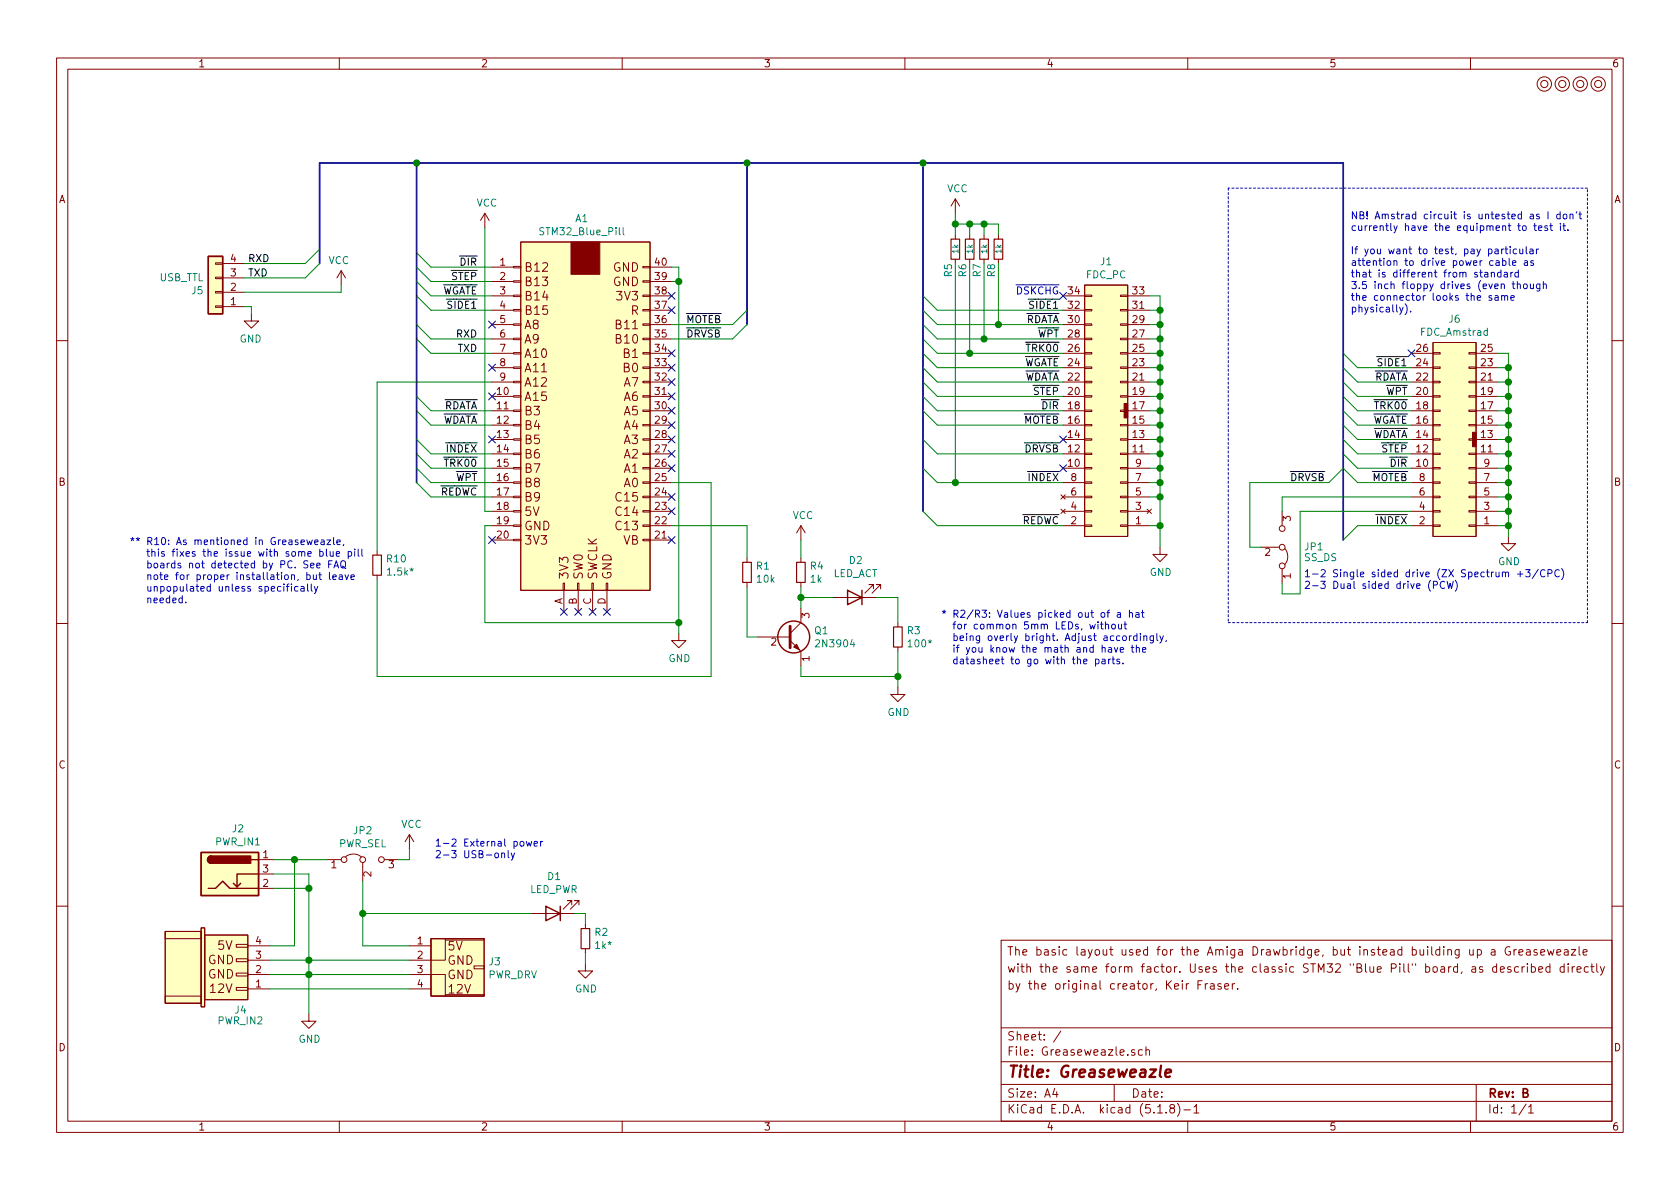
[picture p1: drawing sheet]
EESchema Schematic File Version 4
EELAYER 30 0
EELAYER END
$Descr A4 11693 8268
encoding utf-8
Sheet 1 1
Title "Greaseweazle"
Date ""
Rev "B"
Comp ""
Comment1 ""
Comment2 "by the original creator, Keir Fraser."
Comment3 "with the same form factor. Uses the classic STM32 \"Blue Pill\" board, as described directly"
Comment4 "The basic layout used for the Amiga Drawbridge, but instead building up a Greaseweazle"
$EndDescr
$Comp
L floppy:FDC J1
U 1 1
P 7700 2850
F 0 "J1" H 7700 3890 50  0000 C CNN
F 1 "FDC_PC" H 7700 3799 50  0000 C CNN
F 2 "Connector_IDC:IDC-Header_2x17_P2.54mm_Vertical" H 7800 2850 50  0001 C CNN
F 3 "~" H 7800 2850 50  0001 C CNN
	1    7700 2850
	1    0    0    -1  
$EndComp
$Comp
L power:GND #PWR0101
U 1 1
P 8075 3800
F 0 "#PWR0101" H 8075 3550 50  0001 C CNN
F 1 "GND" H 8080 3627 50  0000 C CNN
F 2 "" H 8075 3800 50  0001 C CNN
F 3 "" H 8075 3800 50  0001 C CNN
	1    8075 3800
	1    0    0    -1  
$EndComp
Wire Wire Line
	8075 3800 8075 3650
Wire Wire Line
	8075 3650 8000 3650
Wire Wire Line
	8075 3650 8075 3450
Wire Wire Line
	8075 3450 8000 3450
Connection ~ 8075 3650
Wire Wire Line
	8000 3350 8075 3350
Wire Wire Line
	8075 3350 8075 3450
Connection ~ 8075 3450
Wire Wire Line
	8000 3250 8075 3250
Wire Wire Line
	8075 3250 8075 3350
Connection ~ 8075 3350
Wire Wire Line
	8000 3150 8075 3150
Wire Wire Line
	8075 3150 8075 3250
Connection ~ 8075 3250
Wire Wire Line
	8000 3050 8075 3050
Wire Wire Line
	8075 3050 8075 3150
Connection ~ 8075 3150
Wire Wire Line
	8000 2950 8075 2950
Wire Wire Line
	8075 2950 8075 3050
Connection ~ 8075 3050
Wire Wire Line
	8000 2850 8075 2850
Wire Wire Line
	8075 2850 8075 2950
Connection ~ 8075 2950
Wire Wire Line
	8000 2750 8075 2750
Wire Wire Line
	8075 2750 8075 2850
Connection ~ 8075 2850
Wire Wire Line
	8075 2750 8075 2650
Wire Wire Line
	8075 2650 8000 2650
Connection ~ 8075 2750
Wire Wire Line
	8075 2650 8075 2550
Wire Wire Line
	8075 2550 8000 2550
Connection ~ 8075 2650
Wire Wire Line
	8075 2550 8075 2450
Wire Wire Line
	8075 2450 8000 2450
Connection ~ 8075 2550
Wire Wire Line
	8075 2450 8075 2350
Wire Wire Line
	8075 2350 8000 2350
Connection ~ 8075 2450
Wire Wire Line
	8075 2350 8075 2250
Wire Wire Line
	8075 2250 8000 2250
Connection ~ 8075 2350
Wire Wire Line
	8075 2250 8075 2150
Wire Wire Line
	8075 2150 8000 2150
Connection ~ 8075 2250
Wire Wire Line
	8075 2150 8075 2050
Wire Wire Line
	8075 2050 8000 2050
Connection ~ 8075 2150
$Comp
L power:VCC #PWR0103
U 1 1
P 3375 1575
F 0 "#PWR0103" H 3375 1425 50  0001 C CNN
F 1 "VCC" H 3390 1748 50  0000 C CNN
F 2 "" H 3375 1575 50  0001 C CNN
F 3 "" H 3375 1575 50  0001 C CNN
	1    3375 1575
	1    0    0    -1  
$EndComp
Text Label 7375 2150 2    50   ~ 0
~SIDE1
Text Label 7375 2250 2    50   ~ 0
~RDATA
Text Label 7375 2350 2    50   ~ 0
~WPT
Text Label 7375 2450 2    50   ~ 0
~TRK00
Text Label 7375 2550 2    50   ~ 0
~WGATE
Text Label 7375 2650 2    50   ~ 0
~WDATA
Text Label 7375 2750 2    50   ~ 0
~STEP
Text Label 7375 2850 2    50   ~ 0
~DIR
Text Label 7375 2950 2    50   ~ 0
~MOTEB
Text Label 7375 3150 2    50   ~ 0
~DRVSB
Text Label 7375 3350 2    50   ~ 0
~INDEX
Text Label 7375 3650 2    50   ~ 0
~REDWC
Entry Wire Line
	6425 2050 6525 2150
Entry Wire Line
	6425 2150 6525 2250
Entry Wire Line
	6425 2250 6525 2350
Entry Wire Line
	6425 2350 6525 2450
Entry Wire Line
	6425 2450 6525 2550
Entry Wire Line
	6425 2550 6525 2650
Entry Wire Line
	6425 2650 6525 2750
Entry Wire Line
	6425 2750 6525 2850
Entry Wire Line
	6425 2850 6525 2950
Entry Wire Line
	6425 3050 6525 3150
Entry Wire Line
	6425 3250 6525 3350
Entry Wire Line
	6425 3550 6525 3650
Text Label 4775 2350 0    50   ~ 0
~DRVSB
Text Label 3325 3150 2    50   ~ 0
~INDEX
Text Label 3325 3450 2    50   ~ 0
~REDWC
$Comp
L mounting:Mounting M1
U 1 1
P 10750 575
F 0 "M1" H 10750 675 50  0001 C CNN
F 1 "Mounting" H 10750 500 50  0001 C CNN
F 2 "mounting:M3_pin" H 10750 575 50  0001 C CNN
F 3 "~" H 10750 575 50  0001 C CNN
	1    10750 575 
	1    0    0    -1  
$EndComp
$Comp
L mounting:Mounting M2
U 1 1
P 10875 575
F 0 "M2" H 10875 675 50  0001 C CNN
F 1 "Mounting" H 10875 500 50  0001 C CNN
F 2 "mounting:M3_pin" H 10875 575 50  0001 C CNN
F 3 "~" H 10875 575 50  0001 C CNN
	1    10875 575 
	1    0    0    -1  
$EndComp
$Comp
L mounting:Mounting M3
U 1 1
P 11000 575
F 0 "M3" H 11000 675 50  0001 C CNN
F 1 "Mounting" H 11000 500 50  0001 C CNN
F 2 "mounting:M3_pin" H 11000 575 50  0001 C CNN
F 3 "~" H 11000 575 50  0001 C CNN
	1    11000 575 
	1    0    0    -1  
$EndComp
$Comp
L mounting:Mounting M4
U 1 1
P 11125 575
F 0 "M4" H 11125 675 50  0001 C CNN
F 1 "Mounting" H 11125 500 50  0001 C CNN
F 2 "mounting:M3_pin" H 11125 575 50  0001 C CNN
F 3 "~" H 11125 575 50  0001 C CNN
	1    11125 575 
	1    0    0    -1  
$EndComp
$Comp
L floppy:Power J3
U 1 1
P 3050 6675
F 0 "J3" H 3398 6666 50  0000 L CNN
F 1 "PWR_DRV" H 3398 6575 50  0000 L CNN
F 2 "pwr_drv:PWR_DRV" H 3050 6675 50  0001 C CNN
F 3 "~" H 3050 6675 50  0001 C CNN
	1    3050 6675
	1    0    0    -1  
$EndComp
$Comp
L power:GND #PWR0108
U 1 1
P 2150 7050
F 0 "#PWR0108" H 2150 6800 50  0001 C CNN
F 1 "GND" H 2155 6877 50  0000 C CNN
F 2 "" H 2150 7050 50  0001 C CNN
F 3 "" H 2150 7050 50  0001 C CNN
	1    2150 7050
	1    0    0    -1  
$EndComp
$Comp
L Connector:Barrel_Jack_Switch J2
U 1 1
P 1600 6075
F 0 "J2" H 1657 6392 50  0000 C CNN
F 1 "PWR_IN1" H 1657 6301 50  0000 C CNN
F 2 "Connector_BarrelJack:BarrelJack_Horizontal" H 1650 6035 50  0001 C CNN
F 3 "~" H 1650 6035 50  0001 C CNN
	1    1600 6075
	1    0    0    -1  
$EndComp
$Comp
L Jumper:Jumper_3_Bridged12 JP2
U 1 1
P 2525 5975
F 0 "JP2" H 2525 6179 50  0000 C CNN
F 1 "PWR_SEL" H 2525 6088 50  0000 C CNN
F 2 "solder_bridge:select" H 2525 5975 50  0001 C CNN
F 3 "~" H 2525 5975 50  0001 C CNN
	1    2525 5975
	1    0    0    -1  
$EndComp
Wire Wire Line
	2525 6575 2525 6350
Wire Wire Line
	2775 5975 2850 5975
Wire Wire Line
	2850 5975 2850 5900
$Comp
L power:VCC #PWR0109
U 1 1
P 2850 5900
F 0 "#PWR0109" H 2850 5750 50  0001 C CNN
F 1 "VCC" H 2865 6073 50  0000 C CNN
F 2 "" H 2850 5900 50  0001 C CNN
F 3 "" H 2850 5900 50  0001 C CNN
	1    2850 5900
	1    0    0    -1  
$EndComp
Text Notes 3025 5975 0    50   ~ 0
1-2 External power\n2-3 USB-only
Wire Wire Line
	2525 6575 2850 6575
Wire Wire Line
	1875 6775 2150 6775
Wire Wire Line
	1900 5975 2050 5975
Wire Wire Line
	1900 6075 2150 6075
Wire Wire Line
	1900 6175 2150 6175
Connection ~ 2050 5975
Wire Wire Line
	2050 5975 2275 5975
$Comp
L Device:LED D1
U 1 1
P 3850 6350
F 0 "D1" H 3843 6095 50  0000 C CNN
F 1 "LED_PWR" H 3843 6186 50  0000 C CNN
F 2 "LED_THT:LED_D5.0mm" H 3850 6350 50  0001 C CNN
F 3 "~" H 3850 6350 50  0001 C CNN
	1    3850 6350
	-1   0    0    1   
$EndComp
Connection ~ 2525 6350
Wire Wire Line
	2525 6350 2525 6125
Wire Wire Line
	2525 6350 3700 6350
$Comp
L Device:R_Small R2
U 1 1
P 4075 6525
F 0 "R2" H 4134 6571 50  0000 L CNN
F 1 "1k*" H 4134 6480 50  0000 L CNN
F 2 "Resistor_THT:R_Axial_DIN0207_L6.3mm_D2.5mm_P10.16mm_Horizontal" H 4075 6525 50  0001 C CNN
F 3 "~" H 4075 6525 50  0001 C CNN
	1    4075 6525
	1    0    0    -1  
$EndComp
Wire Wire Line
	4075 6425 4075 6350
Wire Wire Line
	4075 6350 4000 6350
Wire Wire Line
	4075 6625 4075 6700
$Comp
L power:GND #PWR01
U 1 1
P 4075 6700
F 0 "#PWR01" H 4075 6450 50  0001 C CNN
F 1 "GND" H 4080 6527 50  0000 C CNN
F 2 "" H 4075 6700 50  0001 C CNN
F 3 "" H 4075 6700 50  0001 C CNN
	1    4075 6700
	1    0    0    -1  
$EndComp
$Comp
L Device:LED D2
U 1 1
P 5950 4150
F 0 "D2" H 5943 3895 50  0000 C CNN
F 1 "LED_ACT" H 5943 3986 50  0000 C CNN
F 2 "LED_THT:LED_D5.0mm" H 5950 4150 50  0001 C CNN
F 3 "~" H 5950 4150 50  0001 C CNN
	1    5950 4150
	-1   0    0    1   
$EndComp
$Comp
L Device:R_Small R3
U 1 1
P 6250 4425
F 0 "R3" H 6309 4471 50  0000 L CNN
F 1 "100*" H 6309 4380 50  0000 L CNN
F 2 "Resistor_THT:R_Axial_DIN0207_L6.3mm_D2.5mm_P10.16mm_Horizontal" H 6250 4425 50  0001 C CNN
F 3 "~" H 6250 4425 50  0001 C CNN
	1    6250 4425
	1    0    0    -1  
$EndComp
NoConn ~ 3925 4250
NoConn ~ 4025 4250
NoConn ~ 4125 4250
NoConn ~ 4225 4250
Text Label 4775 2250 0    50   ~ 0
~MOTEB
Text Label 3325 1850 2    50   ~ 0
~DIR
Text Label 3325 1950 2    50   ~ 0
~STEP
Text Label 3325 2950 2    50   ~ 0
~WDATA
Text Label 3325 2050 2    50   ~ 0
~WGATE
Text Label 3325 3250 2    50   ~ 0
~TRK00
Text Label 3325 3350 2    50   ~ 0
~WPT
Text Label 3325 2850 2    50   ~ 0
~RDATA
Text Label 3325 2150 2    50   ~ 0
~SIDE1
Wire Wire Line
	3375 3550 3425 3550
NoConn ~ 3425 3750
$Comp
L stm32_blue_pill:STM32_Blue_Pill A1
U 1 1
P 4075 2400
F 0 "A1" H 4050 3290 50  0000 C CNN
F 1 "STM32_Blue_Pill" H 4050 3199 50  0000 C CNN
F 2 "stm32_blue_pill:STM32_Blue_Pill" H 3525 2800 50  0001 C CNN
F 3 "~" H 3525 2800 50  0001 C CNN
	1    4075 2400
	1    0    0    -1  
$EndComp
Wire Wire Line
	3425 3650 3375 3650
Wire Wire Line
	4725 1950 4675 1950
Wire Wire Line
	4675 1850 4725 1850
Wire Wire Line
	4725 1850 4725 1950
Connection ~ 4725 1950
Wire Wire Line
	5100 2250 4675 2250
Wire Wire Line
	5100 2350 4675 2350
Wire Wire Line
	3425 1850 3000 1850
Wire Wire Line
	3425 1950 3000 1950
Wire Wire Line
	3425 2050 3000 2050
Wire Wire Line
	3425 2150 3000 2150
Wire Wire Line
	3425 2850 3000 2850
Wire Wire Line
	3425 2950 3000 2950
Wire Wire Line
	3425 3150 3000 3150
Wire Wire Line
	3425 3250 3000 3250
Wire Wire Line
	3425 3350 3000 3350
Wire Wire Line
	3425 3450 3000 3450
Entry Wire Line
	5100 2350 5200 2250
Entry Wire Line
	5100 2250 5200 2150
Entry Wire Line
	2900 1750 3000 1850
Entry Wire Line
	2900 1850 3000 1950
Entry Wire Line
	2900 1950 3000 2050
Entry Wire Line
	2900 2050 3000 2150
Entry Wire Line
	2900 2750 3000 2850
Entry Wire Line
	2900 2850 3000 2950
Entry Wire Line
	2900 3050 3000 3150
Entry Wire Line
	2900 3150 3000 3250
Entry Wire Line
	2900 3250 3000 3350
Entry Wire Line
	2900 3350 3000 3450
Wire Wire Line
	3375 1575 3375 3550
Text Label 3325 2350 2    50   ~ 0
RXD
Wire Wire Line
	3425 2350 3000 2350
Text Label 3325 2450 2    50   ~ 0
TXD
Wire Wire Line
	3425 2450 3000 2450
Entry Wire Line
	2900 2250 3000 2350
Entry Wire Line
	2900 2350 3000 2450
$Comp
L Connector_Generic:Conn_01x04 J5
U 1 1
P 1500 2025
F 0 "J5" H 1580 2017 50  0000 L CNN
F 1 "USB_TTL" H 1580 1926 50  0000 L CNN
F 2 "Connector_PinHeader_2.54mm:PinHeader_1x04_P2.54mm_Horizontal" H 1500 2025 50  0001 C CNN
F 3 "~" H 1500 2025 50  0001 C CNN
	1    1500 2025
	-1   0    0    1   
$EndComp
Text Label 1725 1825 0    50   ~ 0
RXD
Wire Wire Line
	1700 1825 2125 1825
Text Label 1725 1925 0    50   ~ 0
TXD
Wire Wire Line
	1700 1925 2125 1925
$Comp
L power:VCC #PWR0104
U 1 1
P 2375 1975
F 0 "#PWR0104" H 2375 1825 50  0001 C CNN
F 1 "VCC" H 2390 2148 50  0000 C CNN
F 2 "" H 2375 1975 50  0001 C CNN
F 3 "" H 2375 1975 50  0001 C CNN
	1    2375 1975
	-1   0    0    -1  
$EndComp
Wire Wire Line
	1700 2125 1750 2125
Wire Wire Line
	1750 2125 1750 2175
$Comp
L power:GND #PWR0105
U 1 1
P 1750 2175
F 0 "#PWR0105" H 1750 1925 50  0001 C CNN
F 1 "GND" H 1755 2002 50  0000 C CNN
F 2 "" H 1750 2175 50  0001 C CNN
F 3 "" H 1750 2175 50  0001 C CNN
	1    1750 2175
	-1   0    0    -1  
$EndComp
Wire Wire Line
	2375 1975 2375 2025
Entry Wire Line
	2225 1725 2125 1825
Entry Wire Line
	2225 1825 2125 1925
NoConn ~ 3425 2250
NoConn ~ 3425 2550
NoConn ~ 3425 2750
NoConn ~ 3425 3050
NoConn ~ 4675 3750
NoConn ~ 4675 3550
NoConn ~ 4675 3450
NoConn ~ 4675 3250
NoConn ~ 4675 3150
NoConn ~ 4675 3050
NoConn ~ 4675 2950
NoConn ~ 4675 2850
NoConn ~ 4675 2750
NoConn ~ 4675 2650
NoConn ~ 4675 2550
NoConn ~ 4675 2450
NoConn ~ 4675 2150
NoConn ~ 4675 2050
Wire Wire Line
	1700 2025 2375 2025
$Comp
L Transistor_BJT:2N3904 Q1
U 1 1
P 5475 4425
F 0 "Q1" H 5665 4471 50  0000 L CNN
F 1 "2N3904" H 5665 4380 50  0000 L CNN
F 2 "Package_TO_SOT_THT:TO-92_Inline_Wide" H 5675 4350 50  0001 L CIN
F 3 "https://www.onsemi.com/pub/Collateral/2N3903-D.PDF" H 5475 4425 50  0001 L CNN
	1    5475 4425
	1    0    0    -1  
$EndComp
$Comp
L Device:R_Small R1
U 1 1
P 5200 3975
F 0 "R1" H 5259 4021 50  0000 L CNN
F 1 "10k" H 5259 3930 50  0000 L CNN
F 2 "Resistor_THT:R_Axial_DIN0207_L6.3mm_D2.5mm_P10.16mm_Horizontal" H 5200 3975 50  0001 C CNN
F 3 "~" H 5200 3975 50  0001 C CNN
	1    5200 3975
	1    0    0    -1  
$EndComp
Wire Wire Line
	5200 3875 5200 3650
$Comp
L Device:R_Small R4
U 1 1
P 5575 3975
F 0 "R4" H 5634 4021 50  0000 L CNN
F 1 "1k" H 5634 3930 50  0000 L CNN
F 2 "Resistor_THT:R_Axial_DIN0207_L6.3mm_D2.5mm_P10.16mm_Horizontal" H 5575 3975 50  0001 C CNN
F 3 "~" H 5575 3975 50  0001 C CNN
	1    5575 3975
	1    0    0    -1  
$EndComp
Wire Wire Line
	5200 4425 5275 4425
Wire Wire Line
	5200 4075 5200 4425
Wire Wire Line
	5575 4225 5575 4150
Wire Wire Line
	5575 4150 5800 4150
Connection ~ 5575 4150
Wire Wire Line
	5575 4150 5575 4075
Wire Wire Line
	5575 4625 5575 4700
Wire Wire Line
	3375 3650 3375 4325
Wire Wire Line
	4725 1950 4725 4325
$Comp
L power:GND #PWR0102
U 1 1
P 4725 4400
F 0 "#PWR0102" H 4725 4150 50  0001 C CNN
F 1 "GND" H 4730 4227 50  0000 C CNN
F 2 "" H 4725 4400 50  0001 C CNN
F 3 "" H 4725 4400 50  0001 C CNN
	1    4725 4400
	1    0    0    -1  
$EndComp
$Comp
L power:VCC #PWR02
U 1 1
P 5575 3750
F 0 "#PWR02" H 5575 3600 50  0001 C CNN
F 1 "VCC" H 5590 3923 50  0000 C CNN
F 2 "" H 5575 3750 50  0001 C CNN
F 3 "" H 5575 3750 50  0001 C CNN
	1    5575 3750
	1    0    0    -1  
$EndComp
Wire Wire Line
	5575 3750 5575 3875
Wire Wire Line
	6250 4150 6250 4325
Wire Wire Line
	6100 4150 6250 4150
Wire Wire Line
	5575 4700 6250 4700
$Comp
L power:GND #PWR03
U 1 1
P 6250 4775
F 0 "#PWR03" H 6250 4525 50  0001 C CNN
F 1 "GND" H 6255 4602 50  0000 C CNN
F 2 "" H 6250 4775 50  0001 C CNN
F 3 "" H 6250 4775 50  0001 C CNN
	1    6250 4775
	1    0    0    -1  
$EndComp
Wire Wire Line
	6250 4525 6250 4700
Connection ~ 6250 4700
Wire Wire Line
	6250 4700 6250 4775
Text Notes 6550 4625 0    50   ~ 0
* R2/R3: Values picked out of a hat\n  for common 5mm LEDs, without\n  being overly bright. Adjust accordingly,\n  if you know the math and have the\n  datasheet to go with the parts.
NoConn ~ 7400 3050
NoConn ~ 7400 3250
Wire Wire Line
	1875 6575 2050 6575
Wire Wire Line
	2050 6575 2050 5975
Wire Wire Line
	1875 6875 2850 6875
Wire Wire Line
	1875 6675 2150 6675
Wire Wire Line
	2150 6075 2150 6175
Connection ~ 2150 6175
Wire Wire Line
	2150 6175 2150 6675
Connection ~ 2150 6675
Wire Wire Line
	2150 6675 2150 6775
Connection ~ 2150 6775
Wire Wire Line
	2150 6775 2150 7050
Wire Wire Line
	2150 6775 2850 6775
Wire Wire Line
	2150 6675 2850 6675
$Comp
L floppy:Power_Input J4
U 1 1
P 1675 6775
F 0 "J4" H 1675 7025 50  0000 C CNN
F 1 "PWR_IN2" H 1675 7100 50  0000 C CNN
F 2 "pwr_drv:PWR_IN" H 1675 6775 50  0001 C CNN
F 3 "~" H 1675 6775 50  0001 C CNN
	1    1675 6775
	-1   0    0    1   
$EndComp
Text Label 9225 3350 2    50   ~ 0
~DRVSB
Text Label 9800 3350 2    50   ~ 0
~MOTEB
Entry Wire Line
	9250 3350 9350 3250
Entry Wire Line
	9350 3250 9450 3350
Entry Wire Line
	9350 3150 9450 3250
Entry Wire Line
	9350 3050 9450 3150
Entry Wire Line
	9350 2950 9450 3050
Entry Wire Line
	9350 2850 9450 2950
Entry Wire Line
	9350 2750 9450 2850
Entry Wire Line
	9350 2650 9450 2750
Entry Wire Line
	9350 2550 9450 2650
Entry Wire Line
	9350 2450 9450 2550
Wire Wire Line
	10425 3550 10500 3550
Wire Wire Line
	9450 2550 9825 2550
Text Label 9800 2550 2    50   ~ 0
~SIDE1
Wire Wire Line
	9450 2650 9825 2650
Text Label 9800 2650 2    50   ~ 0
~RDATA
Wire Wire Line
	9450 2750 9825 2750
Text Label 9800 2750 2    50   ~ 0
~WPT
Wire Wire Line
	9450 2850 9825 2850
Text Label 9800 2850 2    50   ~ 0
~TRK00
Wire Wire Line
	9450 2950 9825 2950
Text Label 9800 2950 2    50   ~ 0
~WGATE
Wire Wire Line
	9450 3050 9825 3050
Text Label 9800 3050 2    50   ~ 0
~WDATA
Wire Wire Line
	9450 3150 9825 3150
Text Label 9800 3150 2    50   ~ 0
~STEP
Wire Wire Line
	9450 3250 9825 3250
Text Label 9800 3250 2    50   ~ 0
~DIR
Wire Wire Line
	9450 3350 9825 3350
Wire Wire Line
	9450 3650 9825 3650
Text Label 9800 3650 2    50   ~ 0
~INDEX
Wire Wire Line
	10500 2450 10425 2450
Wire Wire Line
	10500 2550 10500 2450
Connection ~ 10500 2550
Wire Wire Line
	10500 2550 10425 2550
Wire Wire Line
	10500 2650 10500 2550
Connection ~ 10500 2650
Wire Wire Line
	10500 2650 10425 2650
Wire Wire Line
	10500 2750 10500 2650
Connection ~ 10500 2750
Wire Wire Line
	10425 2750 10500 2750
Wire Wire Line
	10500 2750 10500 2850
Connection ~ 10500 2850
Wire Wire Line
	10425 2850 10500 2850
Wire Wire Line
	10500 2850 10500 2950
Connection ~ 10500 2950
Wire Wire Line
	10425 2950 10500 2950
Wire Wire Line
	10500 2950 10500 3050
Connection ~ 10500 3050
Wire Wire Line
	10425 3050 10500 3050
Wire Wire Line
	10500 3050 10500 3150
Connection ~ 10500 3150
Wire Wire Line
	10425 3150 10500 3150
Wire Wire Line
	10500 3150 10500 3250
Connection ~ 10500 3250
Wire Wire Line
	10425 3250 10500 3250
Wire Wire Line
	10500 3250 10500 3350
Connection ~ 10500 3350
Wire Wire Line
	10425 3350 10500 3350
Wire Wire Line
	10500 3550 10500 3450
Wire Wire Line
	10500 3350 10500 3450
Connection ~ 10500 3450
Wire Wire Line
	10500 3450 10425 3450
Connection ~ 10500 3550
Wire Wire Line
	10500 3650 10500 3550
Wire Wire Line
	10500 3650 10425 3650
$Comp
L power:GND #PWR0106
U 1 1
P 10500 3725
F 0 "#PWR0106" H 10500 3475 50  0001 C CNN
F 1 "GND" H 10505 3552 50  0000 C CNN
F 2 "" H 10500 3725 50  0001 C CNN
F 3 "" H 10500 3725 50  0001 C CNN
	1    10500 3725
	1    0    0    -1  
$EndComp
$Comp
L floppy:FDC_Amstrad J6
U 1 1
P 10125 2850
F 0 "J6" H 10125 3490 50  0000 C CNN
F 1 "FDC_Amstrad" H 10125 3399 50  0000 C CNN
F 2 "Connector_IDC:IDC-Header_2x13_P2.54mm_Vertical" H 10225 2700 50  0001 C CNN
F 3 "~" H 10225 2700 50  0001 C CNN
	1    10125 2850
	1    0    0    -1  
$EndComp
NoConn ~ 7400 2050
NoConn ~ 9825 2450
Text Notes 7375 2050 2    50   ~ 0
~DSKCHG
Text Notes 9400 2175 0    50   ~ 0
NB! Amstrad circuit is untested as I don't\ncurrently have the equipment to test it.\n\nIf you want to test, pay particular\nattention to drive power cable as\nthat is different from standard\n3.5 inch floppy drives (even though\nthe connector looks the same\nphysically).
Wire Wire Line
	9825 3450 8925 3450
Wire Wire Line
	9825 3550 9050 3550
Wire Wire Line
	9050 3550 9050 4125
Entry Wire Line
	9350 3750 9450 3650
Wire Wire Line
	8925 3550 8925 3450
Wire Wire Line
	8925 4050 8925 4125
Wire Wire Line
	8925 4125 9050 4125
Wire Wire Line
	8775 3800 8700 3800
Wire Wire Line
	8700 3800 8700 3350
Wire Wire Line
	8700 3350 9250 3350
$Comp
L Jumper:Jumper_3_Bridged12 JP1
U 1 1
P 8925 3800
F 0 "JP1" V 8925 3950 50  0000 L CNN
F 1 "SS_DS" V 8850 3950 50  0000 L CNN
F 2 "Connector_PinHeader_2.54mm:PinHeader_1x03_P2.54mm_Vertical" H 8925 3800 50  0001 C CNN
F 3 "~" H 8925 3800 50  0001 C CNN
	1    8925 3800
	0    1    -1   0   
$EndComp
Text Notes 9075 4100 0    50   ~ 0
1-2 Single sided drive (ZX Spectrum +3/CPC)\n2-3 Dual sided drive (PCW)
Wire Wire Line
	10500 3725 10500 3650
Connection ~ 10500 3650
Wire Notes Line
	8550 4325 11050 4325
Wire Notes Line
	11050 4325 11050 1300
Wire Notes Line
	11050 1300 8550 1300
Wire Notes Line
	8550 1300 8550 4325
Connection ~ 2900 1125
Connection ~ 5200 1125
Connection ~ 6425 1125
Wire Bus Line
	5200 1125 6425 1125
Wire Bus Line
	2900 1125 5200 1125
Wire Bus Line
	6425 1125 9350 1125
Wire Bus Line
	2225 1125 2900 1125
$Comp
L Device:R_Small R5
U 1 1
P 6650 1725
F 0 "R5" V 6600 1525 50  0000 L CNN
F 1 "1k" V 6650 1725 39  0000 C CNN
F 2 "Resistor_THT:R_Axial_DIN0207_L6.3mm_D2.5mm_P10.16mm_Horizontal" H 6650 1725 50  0001 C CNN
F 3 "~" H 6650 1725 50  0001 C CNN
	1    6650 1725
	1    0    0    -1  
$EndComp
$Comp
L Device:R_Small R6
U 1 1
P 6750 1725
F 0 "R6" V 6700 1525 50  0000 L CNN
F 1 "1k" V 6750 1725 39  0000 C CNN
F 2 "Resistor_THT:R_Axial_DIN0207_L6.3mm_D2.5mm_P10.16mm_Horizontal" H 6750 1725 50  0001 C CNN
F 3 "~" H 6750 1725 50  0001 C CNN
	1    6750 1725
	1    0    0    -1  
$EndComp
$Comp
L Device:R_Small R7
U 1 1
P 6850 1725
F 0 "R7" V 6800 1525 50  0000 L CNN
F 1 "1k" V 6850 1725 39  0000 C CNN
F 2 "Resistor_THT:R_Axial_DIN0207_L6.3mm_D2.5mm_P10.16mm_Horizontal" H 6850 1725 50  0001 C CNN
F 3 "~" H 6850 1725 50  0001 C CNN
	1    6850 1725
	1    0    0    -1  
$EndComp
$Comp
L Device:R_Small R8
U 1 1
P 6950 1725
F 0 "R8" V 6900 1525 50  0000 L CNN
F 1 "1k" V 6950 1725 39  0000 C CNN
F 2 "Resistor_THT:R_Axial_DIN0207_L6.3mm_D2.5mm_P10.16mm_Horizontal" H 6950 1725 50  0001 C CNN
F 3 "~" H 6950 1725 50  0001 C CNN
	1    6950 1725
	1    0    0    -1  
$EndComp
Wire Wire Line
	6525 2250 6950 2250
Wire Wire Line
	6525 2350 6850 2350
Wire Wire Line
	6525 2550 7400 2550
Wire Wire Line
	6525 2650 7400 2650
Wire Wire Line
	6525 2750 7400 2750
Wire Wire Line
	6525 2850 7400 2850
Wire Wire Line
	6525 2950 7400 2950
Wire Wire Line
	6525 3150 7400 3150
Wire Wire Line
	6525 3650 7400 3650
Wire Wire Line
	6650 1825 6650 3350
Wire Wire Line
	6750 1825 6750 2450
Connection ~ 6650 3350
Wire Wire Line
	6650 3350 7400 3350
Connection ~ 6750 2450
Wire Wire Line
	6750 2450 7400 2450
Wire Wire Line
	6525 2150 7400 2150
Wire Wire Line
	6525 2450 6750 2450
Wire Wire Line
	6525 3350 6650 3350
Wire Wire Line
	6850 2350 6850 1825
Connection ~ 6850 2350
Wire Wire Line
	6850 2350 7400 2350
Wire Wire Line
	6950 1825 6950 2250
Connection ~ 6950 2250
Wire Wire Line
	6950 2250 7400 2250
Wire Wire Line
	6650 1625 6650 1550
Wire Wire Line
	6650 1550 6750 1550
Wire Wire Line
	6950 1550 6950 1625
Wire Wire Line
	6850 1625 6850 1550
Connection ~ 6850 1550
Wire Wire Line
	6850 1550 6950 1550
Wire Wire Line
	6750 1625 6750 1550
Connection ~ 6750 1550
Wire Wire Line
	6750 1550 6850 1550
Wire Wire Line
	6650 1550 6650 1475
Connection ~ 6650 1550
$Comp
L power:VCC #PWR04
U 1 1
P 6650 1475
F 0 "#PWR04" H 6650 1325 50  0001 C CNN
F 1 "VCC" H 6665 1648 50  0000 C CNN
F 2 "" H 6650 1475 50  0001 C CNN
F 3 "" H 6650 1475 50  0001 C CNN
	1    6650 1475
	1    0    0    -1  
$EndComp
Wire Wire Line
	3375 4325 4725 4325
Wire Wire Line
	4725 4325 4725 4400
Connection ~ 4725 4325
Wire Wire Line
	4675 3650 5200 3650
Wire Wire Line
	4675 3350 4950 3350
Wire Wire Line
	4950 3350 4950 4700
Wire Wire Line
	2625 2650 3425 2650
$Comp
L Device:R_Small R10
U 1 1
P 2625 3925
F 0 "R10" H 2684 3971 50  0000 L CNN
F 1 "1.5k**" H 2684 3880 50  0000 L CNN
F 2 "Resistor_THT:R_Axial_DIN0207_L6.3mm_D2.5mm_P10.16mm_Horizontal" H 2625 3925 50  0001 C CNN
F 3 "~" H 2625 3925 50  0001 C CNN
	1    2625 3925
	1    0    0    -1  
$EndComp
Wire Wire Line
	2625 2650 2625 3825
Wire Wire Line
	2625 4025 2625 4700
Wire Wire Line
	2625 4700 4950 4700
Text Notes 900  4200 0    50   ~ 0
** R10: As mentioned in Greaseweazle,\n   this fixes the issue with some blue pill\n   boards not detected by PC. See FAQ\n   note for proper installation, but leave\n   unpopulated unless specifically\n   needed.
Wire Bus Line
	2225 1125 2225 1825
Wire Bus Line
	5200 1125 5200 2250
Wire Bus Line
	6425 1125 6425 3550
Wire Bus Line
	2900 1125 2900 3350
Wire Bus Line
	9350 1125 9350 3750
$EndSCHEMATC
